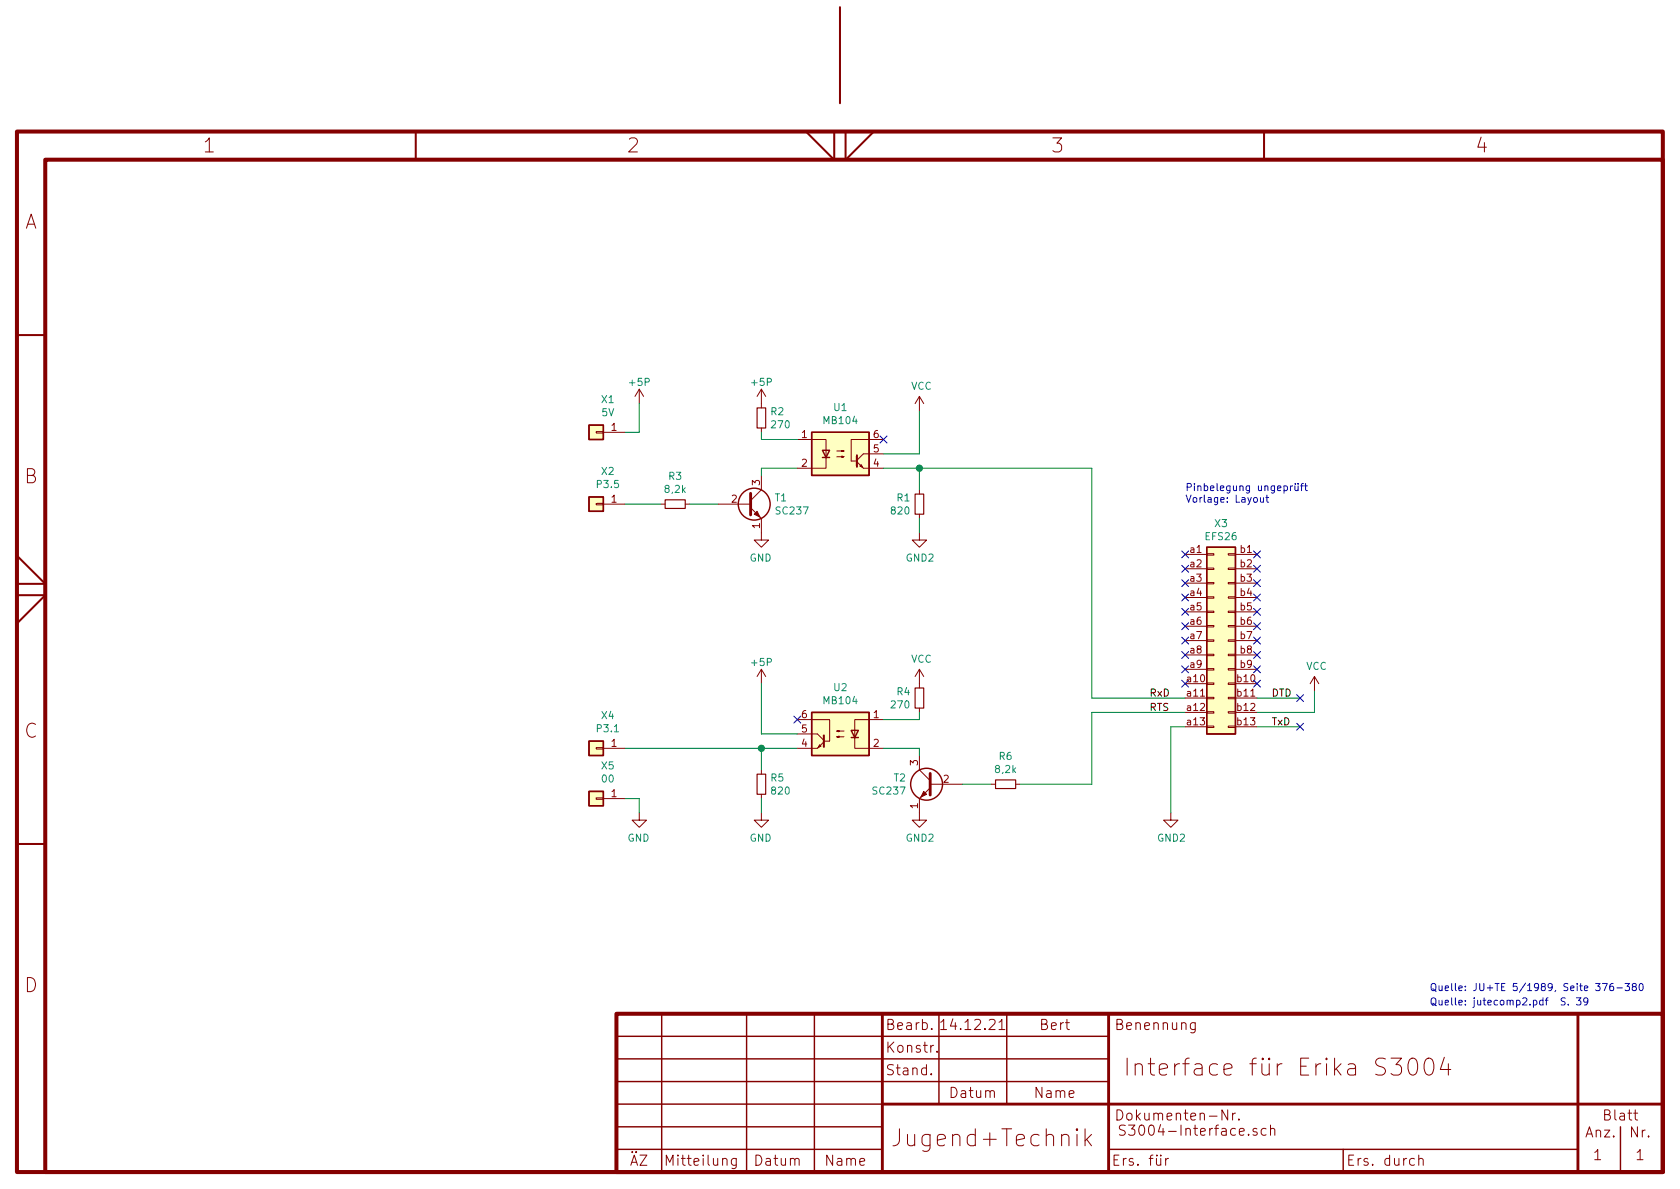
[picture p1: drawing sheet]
EESchema Schematic File Version 4
EELAYER 30 0
EELAYER END
$Descr A4 11693 8268
encoding utf-8
Sheet 1 1
Title "Interface für Erika S3004"
Date "14.12.21"
Rev "2"
Comp "Jugend+Technik"
Comment1 "Bert"
Comment2 ""
Comment3 ""
Comment4 ""
$EndDescr
Text Notes 9950 7000 0    50   ~ 0
Quelle: jutecomp2.pdf  S. 39
Text Notes 9950 6900 0    50   ~ 0
Quelle: JU+TE 5/1989, Seite 376-380
$Comp
L power:GND #PWR?
U 1 1
P 5300 3700
AR Path="/61281715/612E5402" Ref="#PWR?"  Part="1" 
AR Path="/60FD40F8/612E5402" Ref="#PWR?"  Part="1" 
AR Path="/61282124/612E5402" Ref="#PWR0150"  Part="1" 
AR Path="/612E5402" Ref="#PWR0150"  Part="1" 
F 0 "#PWR0150" H 5300 3450 50  0001 C CNN
F 1 "GND" H 5305 3527 50  0000 C CNN
F 2 "" H 5300 3700 50  0001 C CNN
F 3 "" H 5300 3700 50  0001 C CNN
	1    5300 3700
	-1   0    0    -1  
$EndComp
$Comp
L Device:R_Small R3
U 1 1
P 4700 3500
F 0 "R3" V 4504 3500 50  0000 C CNN
F 1 "8,2k" V 4595 3500 50  0000 C CNN
F 2 "" H 4700 3500 50  0001 C CNN
F 3 "~" H 4700 3500 50  0001 C CNN
	1    4700 3500
	0    1    1    0   
$EndComp
$Comp
L Device:R_Small R2
U 1 1
P 5300 2900
F 0 "R2" H 5359 2946 50  0000 L CNN
F 1 "270" H 5359 2855 50  0000 L CNN
F 2 "" H 5300 2900 50  0001 C CNN
F 3 "~" H 5300 2900 50  0001 C CNN
	1    5300 2900
	1    0    0    -1  
$EndComp
$Comp
L power:+5P #PWR?
U 1 1
P 5300 2800
AR Path="/61281715/61AFDF85" Ref="#PWR?"  Part="1" 
AR Path="/60FD40F8/61AFDF85" Ref="#PWR?"  Part="1" 
AR Path="/61282124/61AFDF85" Ref="#PWR?"  Part="1" 
AR Path="/61AFDF85" Ref="#PWR02"  Part="1" 
F 0 "#PWR02" H 5300 2650 50  0001 C CNN
F 1 "+5P" H 5300 2950 50  0000 C CNN
F 2 "" H 5300 2800 50  0001 C CNN
F 3 "" H 5300 2800 50  0001 C CNN
	1    5300 2800
	-1   0    0    -1  
$EndComp
Wire Wire Line
	5300 3000 5300 3050
$Comp
L RFT_Optoelektronik:MB104 U1
U 1 1
P 5850 3150
F 0 "U1" H 5850 3475 50  0000 C CNN
F 1 "MB104" H 5850 3384 50  0000 C CNN
F 2 "Package_DIP:DIP-6_W7.62mm" H 5850 2850 50  0001 C CNN
F 3 "https://www.tu-chemnitz.de/etit/zentral/ddr/mb104.gif" H 5850 3150 50  0001 C CNN
	1    5850 3150
	1    0    0    -1  
$EndComp
$Comp
L RFT_Optoelektronik:MB104 U2
U 1 1
P 5850 5100
F 0 "U2" H 5850 5425 50  0000 C CNN
F 1 "MB104" H 5850 5334 50  0000 C CNN
F 2 "Package_DIP:DIP-6_W7.62mm" H 5850 4800 50  0001 C CNN
F 3 "https://www.tu-chemnitz.de/etit/zentral/ddr/mb104.gif" H 5850 5100 50  0001 C CNN
	1    5850 5100
	-1   0    0    -1  
$EndComp
$Comp
L RFT_Transistoren_und_Dioden:SC237 T1
U 1 1
P 5200 3500
F 0 "T1" H 5390 3546 50  0000 L CNN
F 1 "SC237" H 5390 3455 50  0000 L CNN
F 2 "" H 5250 3500 50  0001 C CNN
F 3 "https://www.tu-chemnitz.de/etit/zentral/ddr/sc236.gif" H 5250 3500 50  0001 C CNN
	1    5200 3500
	1    0    0    -1  
$EndComp
Wire Wire Line
	5300 3050 5550 3050
Wire Wire Line
	5550 3250 5300 3250
Wire Wire Line
	5300 3250 5300 3300
Wire Wire Line
	5000 3500 4800 3500
Wire Wire Line
	4600 3500 4350 3500
$Comp
L Connector_Generic:Conn_01x01 X2
U 1 1
P 4150 3500
F 0 "X2" H 4068 3275 50  0000 C CNN
F 1 "P3.5" H 4068 3366 50  0000 C CNN
F 2 "" H 4150 3500 50  0001 C CNN
F 3 "~" H 4150 3500 50  0001 C CNN
	1    4150 3500
	-1   0    0    1   
$EndComp
NoConn ~ 5550 5000
$Comp
L power:GND #PWR?
U 1 1
P 5300 5650
AR Path="/61281715/61AFD984" Ref="#PWR?"  Part="1" 
AR Path="/60FD40F8/61AFD984" Ref="#PWR?"  Part="1" 
AR Path="/61282124/61AFD984" Ref="#PWR?"  Part="1" 
AR Path="/61AFD984" Ref="#PWR09"  Part="1" 
F 0 "#PWR09" H 5300 5400 50  0001 C CNN
F 1 "GND" H 5305 5477 50  0000 C CNN
F 2 "" H 5300 5650 50  0001 C CNN
F 3 "" H 5300 5650 50  0001 C CNN
	1    5300 5650
	-1   0    0    -1  
$EndComp
$Comp
L power:+5P #PWR?
U 1 1
P 5300 4750
AR Path="/61281715/61AFDDB5" Ref="#PWR?"  Part="1" 
AR Path="/60FD40F8/61AFDDB5" Ref="#PWR?"  Part="1" 
AR Path="/61282124/61AFDDB5" Ref="#PWR?"  Part="1" 
AR Path="/61AFDDB5" Ref="#PWR05"  Part="1" 
F 0 "#PWR05" H 5300 4600 50  0001 C CNN
F 1 "+5P" H 5300 4900 50  0000 C CNN
F 2 "" H 5300 4750 50  0001 C CNN
F 3 "" H 5300 4750 50  0001 C CNN
	1    5300 4750
	-1   0    0    -1  
$EndComp
$Comp
L Device:R_Small R5
U 1 1
P 5300 5450
F 0 "R5" H 5359 5496 50  0000 L CNN
F 1 "820" H 5359 5405 50  0000 L CNN
F 2 "" H 5300 5450 50  0001 C CNN
F 3 "~" H 5300 5450 50  0001 C CNN
	1    5300 5450
	1    0    0    -1  
$EndComp
Wire Wire Line
	5550 5200 5300 5200
Wire Wire Line
	5300 5200 5300 5350
Wire Wire Line
	5300 5550 5300 5650
$Comp
L Connector_Generic:Conn_01x01 X4
U 1 1
P 4150 5200
F 0 "X4" H 4068 4975 50  0000 C CNN
F 1 "P3.1" H 4068 5066 50  0000 C CNN
F 2 "" H 4150 5200 50  0001 C CNN
F 3 "~" H 4150 5200 50  0001 C CNN
	1    4150 5200
	-1   0    0    1   
$EndComp
Wire Wire Line
	4350 5200 5300 5200
Connection ~ 5300 5200
Wire Wire Line
	5550 5100 5300 5100
Wire Wire Line
	5300 5100 5300 4750
$Comp
L power:VCC #PWR06
U 1 1
P 6400 4750
F 0 "#PWR06" H 6400 4600 50  0001 C CNN
F 1 "VCC" H 6415 4923 50  0000 C CNN
F 2 "" H 6400 4750 50  0001 C CNN
F 3 "" H 6400 4750 50  0001 C CNN
	1    6400 4750
	1    0    0    -1  
$EndComp
$Comp
L Device:R_Small R6
U 1 1
P 7000 5450
F 0 "R6" V 6804 5450 50  0000 C CNN
F 1 "8,2k" V 6895 5450 50  0000 C CNN
F 2 "" H 7000 5450 50  0001 C CNN
F 3 "~" H 7000 5450 50  0001 C CNN
	1    7000 5450
	0    -1   1    0   
$EndComp
$Comp
L Device:R_Small R4
U 1 1
P 6400 4850
F 0 "R4" H 6459 4896 50  0000 L CNN
F 1 "270" H 6459 4805 50  0000 L CNN
F 2 "" H 6400 4850 50  0001 C CNN
F 3 "~" H 6400 4850 50  0001 C CNN
	1    6400 4850
	-1   0    0    -1  
$EndComp
Wire Wire Line
	6400 4950 6400 5000
$Comp
L RFT_Transistoren_und_Dioden:SC237 T2
U 1 1
P 6500 5450
F 0 "T2" H 6690 5496 50  0000 L CNN
F 1 "SC237" H 6690 5405 50  0000 L CNN
F 2 "" H 6550 5450 50  0001 C CNN
F 3 "https://www.tu-chemnitz.de/etit/zentral/ddr/sc236.gif" H 6550 5450 50  0001 C CNN
	1    6500 5450
	-1   0    0    -1  
$EndComp
Wire Wire Line
	6400 5000 6150 5000
Wire Wire Line
	6150 5200 6400 5200
Wire Wire Line
	6400 5200 6400 5250
Wire Wire Line
	6700 5450 6900 5450
$Comp
L Device:R_Small R1
U 1 1
P 6400 3500
F 0 "R1" H 6459 3546 50  0000 L CNN
F 1 "820" H 6459 3455 50  0000 L CNN
F 2 "" H 6400 3500 50  0001 C CNN
F 3 "~" H 6400 3500 50  0001 C CNN
	1    6400 3500
	-1   0    0    -1  
$EndComp
Wire Wire Line
	6150 3250 6400 3250
Wire Wire Line
	6400 3250 6400 3400
Wire Wire Line
	6400 3600 6400 3700
Connection ~ 6400 3250
Wire Wire Line
	6150 3150 6400 3150
Wire Wire Line
	6400 3150 6400 2850
$Comp
L power:VCC #PWR03
U 1 1
P 6400 2850
F 0 "#PWR03" H 6400 2700 50  0001 C CNN
F 1 "VCC" H 6415 3023 50  0000 C CNN
F 2 "" H 6400 2850 50  0001 C CNN
F 3 "" H 6400 2850 50  0001 C CNN
	1    6400 2850
	1    0    0    -1  
$EndComp
$Comp
L Connector_Generic:Conn_02x13_Row_Letter_First X3
U 1 1
P 8450 4450
F 0 "X3" H 8500 5267 50  0000 C CNN
F 1 "EFS26" H 8500 5176 50  0000 C CNN
F 2 "" H 8450 4450 50  0001 C CNN
F 3 "~" H 8450 4450 50  0001 C CNN
	1    8450 4450
	1    0    0    -1  
$EndComp
$Comp
L Connector_Generic:Conn_01x01 X1
U 1 1
P 4150 3000
F 0 "X1" H 4068 2775 50  0000 C CNN
F 1 "5V" H 4068 2866 50  0000 C CNN
F 2 "" H 4150 3000 50  0001 C CNN
F 3 "~" H 4150 3000 50  0001 C CNN
	1    4150 3000
	-1   0    0    1   
$EndComp
$Comp
L power:+5P #PWR?
U 1 1
P 4450 2800
AR Path="/61281715/61B60456" Ref="#PWR?"  Part="1" 
AR Path="/60FD40F8/61B60456" Ref="#PWR?"  Part="1" 
AR Path="/61282124/61B60456" Ref="#PWR?"  Part="1" 
AR Path="/61B60456" Ref="#PWR01"  Part="1" 
F 0 "#PWR01" H 4450 2650 50  0001 C CNN
F 1 "+5P" H 4450 2950 50  0000 C CNN
F 2 "" H 4450 2800 50  0001 C CNN
F 3 "" H 4450 2800 50  0001 C CNN
	1    4450 2800
	-1   0    0    -1  
$EndComp
Wire Wire Line
	4350 3000 4450 3000
Wire Wire Line
	4450 3000 4450 2800
$Comp
L Connector_Generic:Conn_01x01 X5
U 1 1
P 4150 5550
F 0 "X5" H 4068 5325 50  0000 C CNN
F 1 "00" H 4068 5416 50  0000 C CNN
F 2 "" H 4150 5550 50  0001 C CNN
F 3 "~" H 4150 5550 50  0001 C CNN
	1    4150 5550
	-1   0    0    1   
$EndComp
$Comp
L power:GND #PWR?
U 1 1
P 4450 5650
AR Path="/61281715/61B641E6" Ref="#PWR?"  Part="1" 
AR Path="/60FD40F8/61B641E6" Ref="#PWR?"  Part="1" 
AR Path="/61282124/61B641E6" Ref="#PWR?"  Part="1" 
AR Path="/61B641E6" Ref="#PWR08"  Part="1" 
F 0 "#PWR08" H 4450 5400 50  0001 C CNN
F 1 "GND" H 4455 5477 50  0000 C CNN
F 2 "" H 4450 5650 50  0001 C CNN
F 3 "" H 4450 5650 50  0001 C CNN
	1    4450 5650
	-1   0    0    -1  
$EndComp
Wire Wire Line
	4450 5650 4450 5550
Wire Wire Line
	4450 5550 4350 5550
$Comp
L power:GND2 #PWR010
U 1 1
P 6400 5650
F 0 "#PWR010" H 6400 5400 50  0001 C CNN
F 1 "GND2" H 6405 5477 50  0000 C CNN
F 2 "" H 6400 5650 50  0001 C CNN
F 3 "" H 6400 5650 50  0001 C CNN
	1    6400 5650
	1    0    0    -1  
$EndComp
$Comp
L power:GND2 #PWR04
U 1 1
P 6400 3700
F 0 "#PWR04" H 6400 3450 50  0001 C CNN
F 1 "GND2" H 6405 3527 50  0000 C CNN
F 2 "" H 6400 3700 50  0001 C CNN
F 3 "" H 6400 3700 50  0001 C CNN
	1    6400 3700
	1    0    0    -1  
$EndComp
$Comp
L power:GND2 #PWR011
U 1 1
P 8150 5650
F 0 "#PWR011" H 8150 5400 50  0001 C CNN
F 1 "GND2" H 8155 5477 50  0000 C CNN
F 2 "" H 8150 5650 50  0001 C CNN
F 3 "" H 8150 5650 50  0001 C CNN
	1    8150 5650
	1    0    0    -1  
$EndComp
Wire Wire Line
	8250 5050 8150 5050
Wire Wire Line
	8150 5050 8150 5650
Wire Wire Line
	8250 4950 7600 4950
Wire Wire Line
	7600 4950 7600 5450
Wire Wire Line
	7100 5450 7600 5450
Wire Wire Line
	8250 4850 7600 4850
Wire Wire Line
	7600 4850 7600 3250
Wire Wire Line
	6400 3250 7600 3250
NoConn ~ 6150 3050
$Comp
L power:VCC #PWR07
U 1 1
P 9150 4800
F 0 "#PWR07" H 9150 4650 50  0001 C CNN
F 1 "VCC" H 9165 4973 50  0000 C CNN
F 2 "" H 9150 4800 50  0001 C CNN
F 3 "" H 9150 4800 50  0001 C CNN
	1    9150 4800
	1    0    0    -1  
$EndComp
Wire Wire Line
	8750 4950 9150 4950
Wire Wire Line
	9150 4950 9150 4800
NoConn ~ 8250 4750
NoConn ~ 8250 4650
NoConn ~ 8250 4550
NoConn ~ 8250 4450
NoConn ~ 8250 4350
NoConn ~ 8750 4450
NoConn ~ 8750 4550
NoConn ~ 8750 4650
NoConn ~ 8750 4750
NoConn ~ 8250 4250
NoConn ~ 8750 4350
NoConn ~ 8750 4250
NoConn ~ 8750 4150
NoConn ~ 8750 4050
NoConn ~ 8750 3950
NoConn ~ 8750 3850
NoConn ~ 8250 3850
NoConn ~ 8250 3950
NoConn ~ 8250 4050
NoConn ~ 8250 4150
Text Notes 8250 3500 0    50   ~ 0
Pinbelegung ungeprüft\nVorlage: Layout
Text Label 8000 4850 0    50   ~ 0
RxD
Text Label 8000 4950 0    50   ~ 0
RTS
Text Label 8850 5050 0    50   ~ 0
TxD
Text Label 8850 4850 0    50   ~ 0
DTD
Wire Wire Line
	8750 4850 9050 4850
Wire Wire Line
	8750 5050 9050 5050
NoConn ~ 9050 4850
NoConn ~ 9050 5050
$EndSCHEMATC
